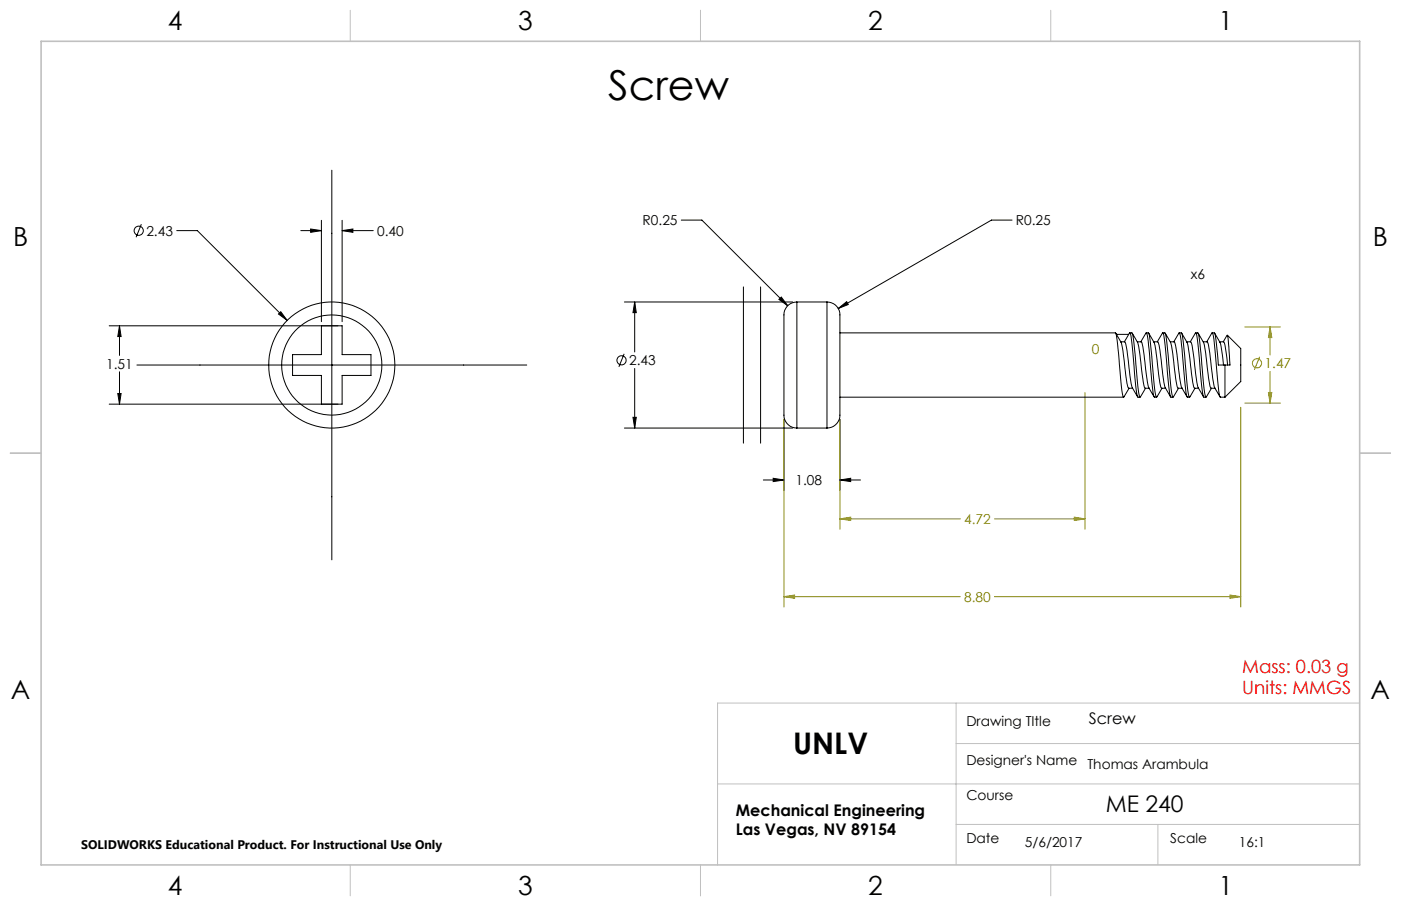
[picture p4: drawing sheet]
<svg xmlns="http://www.w3.org/2000/svg" width="432mm" height="279mm" viewBox="0 0 432 279" stroke-linecap="round" stroke-linejoin="round" font-family="sans-serif">
<g fill="none" stroke="#000" stroke-width=".31">
<path d="M102.3 52.5v120.1M43.6 69.1l-1.7 4.1M54.5 71.1h6.3l27.7 27.7M92.7 71.1h6.4M95.7 70.6l3.4 .5-3.4 .5zM99.1 67.9v31.3M105.4 71.1l3.4-.5v1zM105.4 67.9v31.3M105.4 71.1h9.6M210 67.9h6.3l26.5 26.4M311.9 67.9h-6.3l-47.3 27.2M86.5 96.1l2 2.7-2.7-2z"/>
<path d="M192.4 93.1h51.9M195.6 93.1l.5 3.3h-1zM195.6 93.1v15.4M229.1 88.5v48.2M234.4 88.5v48.2M240.1 92.3l.7-.7 2 2.7zM258.3 95.1l2.6-2.1 .5 .9zM33.7 100.5h70.5M36.8 100.5l.5 3.3h-1zM36.8 100.5v9.1M36.8 114.7v9.9M42.2 112.6h120.1"/>
<path d="M192.4 109.1l-1.7 4M195.6 113.6v18.4M33.7 124.6h70.5M36.3 121.4h1l-.5 3.2zM192.4 132h51.9M195.1 128.7h1l-.5 3.3zM241.6 129.3v21.9M258.9 129.3v21.9M235.3 148h6.3M238.3 147.5l3.3 .5-3.3 .5zM258.9 148l3.3-.5v1zM258.9 148h6.3"/>
<circle cx="42.8" cy="71.2" r="1.41"/>
<circle cx="191.6" cy="111.1" r="1.42"/>
</g>
<g fill="none" stroke="#808000" stroke-width=".31">
<path d="M383.7 100.8h10.9M388.2 110l-1.6 4.1M391.4 100.8l.6 3.3h-1.1zM391.4 100.8v8.7M391.4 114.5v9.8M241.6 129.3v57.9M258.9 129.3v33.9M334.4 121.1v42.1M382.4 125.6v61.6M383.7 124.3h10.9M390.9 121h1.1l-.6 3.3zM331.1 159.5l3.3 .5-3.3 .5z"/>
<path d="M258.9 160l3.3-.5v1zM258.9 160h37.1M306.5 160h27.9M241.6 184l3.3-.5v1zM241.6 184h54.4M306.5 184h75.9M379.1 183.5l3.3 .5-3.3 .5z"/>
<circle cx="387.4" cy="112" r="1.42"/>
</g>
<g fill="none" stroke="#c0c0c0" stroke-width=".31">
<path d="M108 3.2v9.5M215.9 3.2v9.5M323.8 3.2v9.5M3.1 139.7h9.6M419.1 139.7h9.5M294.7 216.8v49.9M419.1 216.8h-197.9v49.9M294.7 229.3h124.4M221.2 241.8h197.9M294.7 254.2h124.4M356.9 254.2v12.5M108 266.7v9.6"/>
<path d="M215.9 266.7v9.6M323.8 266.7v9.6"/>
</g>
<path d="M12.7 12.7h406.4v254h-406.4z" fill="none" stroke="#c0c0c0" stroke-width=".5"/>
<path d="M258.3 95.1l3.1-1.2-.5-.9zM240.1 92.3l2.7 2-2-2.7zM195.6 93.1l.5 3.3h-1zM195.1 128.7h1l-.5 3.3zM238.3 147.5l3.3 .5-3.3 .5zM258.9 148l3.3-.5v1zM105.4 71.1l3.4-.5v1zM95.7 70.6l3.4 .5-3.4 .5zM36.8 100.5l.5 3.3h-1zM36.3 121.4h1l-.5 3.2zM86.5 96.1l-.7 .7 2.7 2z" fill="#000"/>
<path d="M241.6 184l3.3-.5v1zM379.1 183.5l3.3 .5-3.3 .5zM391.4 100.8l.6 3.3h-1.1zM390.9 121h1.1l-.6 3.3zM258.9 160l3.3-.5v1zM331.1 159.5l3.3 .5-3.3 .5z" fill="#808000"/>
<g fill="none" stroke="#000" stroke-width=".31">
<path d="M245.6 93.1a4.3 4.3 0 0 0-4 5.3v28.8a4.1 4.1 0 0 0 4 4.8M245.6 93.1v38.9M245.6 93.1h9.3M254.9 93.1a4.3 4.3 0 0 1 4 5.3v28.8a4.1 4.1 0 0 1-4 4.8M254.9 93.1v38.9M90.2 109.4h8.9v-8.9h6.3v8.9h8.9v6.4h-8.9v8.8h-6.3v-8.8h-8.9zM258.9 102.7h84.9a60.5 60.5 0 0 1 1.4 11.7 25.3 25.3 0 0 0 1.1 8.1l1.7-2.8M343.9 102.8a11.9 11.9 0 0 1 2.5 7.5l.5 4.3a12.6 12.6 0 0 0 1 5.1h1.2M344.1 103.1h3.8M345.4 105.4h1.2a6.6 6.6 0 0 1 .9 3.8l.6 5.4a13 13 0 0 0 2.5 7.8M346.5 105.4l1.7-2.7a1.94 1.94 0 0 1 .5 1.8l.9 10.3a27.9 27.9 0 0 0 1.1 7.7h.7M348.2 102.7h.7a60.5 60.5 0 0 1 1.4 11.7 25.3 25.3 0 0 0 1.1 8.1l1.7-2.8"/>
<path d="M349 102.8a12.7 12.7 0 0 1 2.5 7.9l.5 4.3a12.5 12.5 0 0 0 1 4.7h1.2M350.5 105.4h1.2a8.5 8.5 0 0 1 .9 4.2l.6 5.4a12.8 12.8 0 0 0 2.5 7.4M351.6 105.4l1.7-2.7a102.2 102.2 0 0 1 1.7 15l.5 4.2 .3 .6h.6M353.3 102.7h.6a60.5 60.5 0 0 1 1.5 11.7 25.3 25.3 0 0 0 1.1 8.1l1.6-2.8M354 102.8a11.4 11.4 0 0 1 2.5 7.2l.6 5.3a10.2 10.2 0 0 0 .9 4.4h1.2M355.6 105.4h1.2a17.8 17.8 0 0 1 1.2 6.7l.4 3.2a11.9 11.9 0 0 0 2.4 7.1M356.7 105.4l1.7-2.7 .6 2.5 .8 9.1a35.6 35.6 0 0 0 1.1 8.2v-.1M358.4 102.7h.6a60.5 60.5 0 0 1 1.4 11.7 25.3 25.3 0 0 0 1.2 8.1l1.6-2.8M359.1 102.8a14.3 14.3 0 0 1 2.6 8.6l.4 3.3a14.1 14.1 0 0 0 1 5h1.2M360.7 105.4h1.1a7.3 7.3 0 0 1 1 3.9l.6 5.4a13.5 13.5 0 0 0 2.5 7.7M361.8 105.4l1.7-2.7a86.9 86.9 0 0 1 1.6 14.6l.4 3.6 .5 1.5M363.4 102.7h.7a60.5 60.5 0 0 1 1.4 11.7 25.3 25.3 0 0 0 1.1 8.1l1.7-2.8"/>
<path d="M364.2 102.8a10.8 10.8 0 0 1 2.4 6.9l.6 5.3a11.8 11.8 0 0 0 1 4.7h1.2M365.8 105.4h1.2l.4 1 1.1 8.6a12.6 12.6 0 0 0 2.4 7.4M366.9 105.4l1.6-2.7a61.5 61.5 0 0 1 1.5 12.8 20.8 20.8 0 0 0 1.1 6.9M368.5 102.7h.7a60.5 60.5 0 0 1 1.4 11.7 25.3 25.3 0 0 0 1.1 8.1l1.7-2.8M369.3 102.8a13.6 13.6 0 0 1 2.6 8.3l.5 4.3a9.2 9.2 0 0 0 .9 4.3h1.2M370.8 105.4h1.2a19.1 19.1 0 0 1 1.2 6.8l.5 4.2 .7 3.2M373.5 102.7l-1.6 2.7M373.5 102.8h.2l.5 2 1.4 15.9 .5 1.7M373.6 102.7h.7a37.3 37.3 0 0 1 1.2 9.9h3.6l-.8-9.2M374.4 102.8a14.6 14.6 0 0 1 2.6 8.7l.1 1.1M374.4 119.6l1.6 2.8M375.9 105.4h1.2a24.2 24.2 0 0 1 1.3 7.2"/>
<path d="M377.5 112.6v9.9M378.2 103.4l-1.2 2M378.3 103.4l4.1 4.1v10.2l-4.9 4.8M245.6 132h9.3M258.9 122.5h87.4M360.9 122.5h.6M366 122.5h.6M371.1 122.5h.6M376.1 122.5h1.4"/>
<circle cx="102.3" cy="112.6" r="15.4"/>
<circle cx="102.3" cy="112.6" r="19.4"/>
</g>
<text font-size="12.7" x="187.5" y="30.8">Screw</text>
<text font-size="9.2" x="244.5" y="232.6">UNLV</text>
<g font-size="8.1">
<text x="51.7" y="9.3">4</text>
<text x="159.7" y="9.3">3</text>
<text x="267.6" y="9.3">2</text>
<text x="375.6" y="9.3">1</text>
<text x="4" y="76">B</text>
<text x="423.1" y="76">B</text>
<text x="3.3" y="215.7">A</text>
<text x="422.4" y="215.7">A</text>
<text x="51.7" y="276">4</text>
<text x="159.7" y="276">3</text>
<text x="267.6" y="276">2</text>
<text x="375.6" y="276">1</text>
</g>
<text font-size="7.1" x="340.8" y="250.5">ME 240</text>
<g font-size="5.6" fill="#f00">
<text x="382.9" y="207.5">Mass: 0.03 g</text>
<text x="382.9" y="214.1">Units: MMGS</text>
</g>
<g font-size="4.9">
<text x="335.6" y="223.4">Screw</text>
<text x="226.8" y="251.7">Mechanical Engineering</text>
<text x="226.8" y="257.7">Las Vegas, NV 89154</text>
</g>
<g font-size="4.2">
<text x="198.1" y="69.4">R0.25</text>
<text x="313.1" y="69.4">R0.25</text>
<text x="45.1" y="72.7">2.43</text>
<text x="116.2" y="72.7">0.40</text>
<text x="367.1" y="86.1">x6</text>
<text x="32.7" y="113.7">1.51</text>
<text x="193.9" y="112.7">2.43</text>
<text x="245.2" y="149.6">1.08</text>
<text x="297.8" y="223.8">Drawing TItle</text>
<text x="297.8" y="235.9">Designer's Name</text>
<text x="335.2" y="237.2">Thomas Arambula</text>
<text x="297.8" y="246.9">Course</text>
<text x="297.8" y="259.9">Date</text>
<text x="315.8" y="261.3">5/6/2017</text>
<text x="360.7" y="259.9">Scale</text>
<text x="381.8" y="261.3">16:1</text>
</g>
<g font-size="4.2" fill="#808000">
<text x="336.5" y="109.3">0</text>
<text x="389.8" y="113.6">1.47</text>
<text x="297.2" y="161.6">4.72</text>
<text x="297.2" y="185.6">8.80</text>
</g>
<text font-size="3.8" x="25" y="261.9">SOLIDWORKS Educational Product. For Instructional Use Only</text>
</svg>
